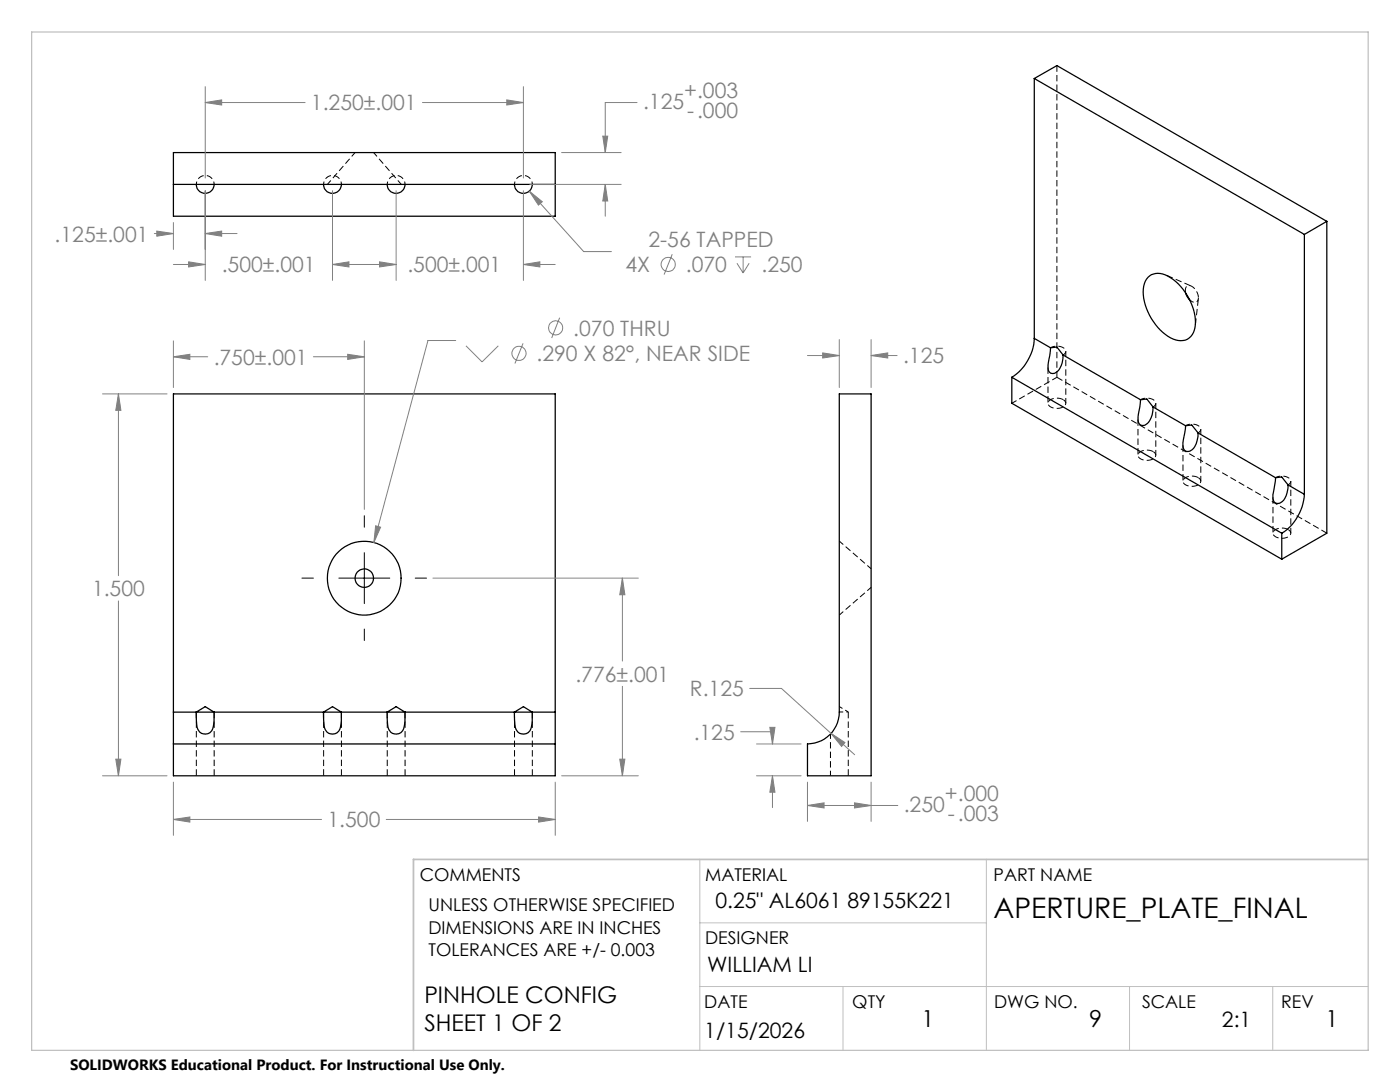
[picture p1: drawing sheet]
<svg xmlns="http://www.w3.org/2000/svg" width="279mm" height="216mm" viewBox="0 0 279 216" stroke-linecap="round" stroke-linejoin="round" font-family="sans-serif">
<g fill="none" stroke="#000" stroke-width=".2" stroke-dasharray="1.3 .6" stroke-linecap="butt">
<path d="M210.9 13.1v62.2M212.2 79.7a.79 .79 0 0 1 .5 .9 .79 .79 0 0 1-.7 .7 2.26 2.26 0 0 1-2.8-.7 1.36 1.36 0 0 1 1.6-1.2l1.4 .3M230.1 90.1a.79 .79 0 0 1 .6 .8 .79 .79 0 0 1-.7 .7 2.26 2.26 0 0 1-2.9-.6 1.36 1.36 0 0 1 1.7-1.2l1.3 .3M239.1 95.3a.79 .79 0 0 1 .5 .8 .79 .79 0 0 1-.6 .7 2.26 2.26 0 0 1-2.9-.6 1.36 1.36 0 0 1 1.7-1.2l1.3 .3M257.1 105.7a.79 .79 0 0 1 .5 .8 .79 .79 0 0 1-.7 .7 2.26 2.26 0 0 1-2.8-.7 1.36 1.36 0 0 1 1.6-1.1l1.4 .3M264.8 106.4l-53.9-31.1M39.2 142.1v12.7M42.7 154.8v-12.7M64.6 142.1v12.7M68.1 154.8v-12.7M77.3 142.1v12.7M80.8 154.8v-12.7"/>
<path d="M102.7 142.1v12.7M106.2 154.8v-12.7M169.3 154.8v-12.7"/>
</g>
<g fill="none" stroke="#000" stroke-width=".25">
<path d="M206.4 15.7v51.8M206.4 15.7l53.9 31.1M206.4 15.7l4.5-2.6 53.9 31.1M34.6 36.8v6.3h76.2v-6.3M34.6 36.8v-6.4h76.2v6.4M34.6 36.8h76.2M39.2 36.8a1.78 1.78 0 0 0 1.7 1.8 1.78 1.78 0 0 0 1.8-1.8M64.6 36.8a1.78 1.78 0 0 0 1.7 1.8 1.78 1.78 0 0 0 1.8-1.8M77.3 36.8a1.78 1.78 0 0 0 1.7 1.8 1.78 1.78 0 0 0 1.8-1.8M102.7 36.8a1.78 1.78 0 0 0 1.7 1.8 1.78 1.78 0 0 0 1.8-1.8M229.1 55.4a3.4 3.4 0 0 1 4.5 0 11.1 11.1 0 0 1 4.9 10 2.91 2.91 0 0 1-4.4 2.3 11 11 0 0 1-5.9-10.6l.4-1zM236.6 58.5l.3 .6 .5 .8"/>
<path d="M260.3 46.8v51.8M264.8 44.2v62.2l-9 5.2M264.8 44.2l-4.5 2.6M167.5 78.6h6.3v76.2h-12.7v-6.4a6.4 6.4 0 0 0 6.4-6.3zM201.9 75.3l53.9 31.1M201.9 75.3v5.2l53.9 31.1M206.4 67.5a9.9 9.9 0 0 1-4.5 7.8M206.4 67.5l3.3 1.9M209.7 69.4l-.5 2.9a2.09 2.09 0 0 0 .5 2.2 1.89 1.89 0 0 0 2.1-1.5l.2-.6 .2-1.6M209.7 69.4l1.2-.1 1.3 1.5M212.2 70.8l15.4 9M227.6 79.8l-.4 2.9a2.01 2.01 0 0 0 .5 2.1 1.88 1.88 0 0 0 2-1.4l.2-.6 .2-1.6"/>
<path d="M227.6 79.8l1.3-.2 1.2 1.6M230.1 81.2l6.5 3.7M236.6 84.9l-.5 2.9a2.01 2.01 0 0 0 .5 2.2 2.07 2.07 0 0 0 2.3-2.1l.2-1.5M236.6 84.9l1.2-.1 1.3 1.6M239.1 86.4l15.5 8.9M254.6 95.3l-.4 2.3a3.4 3.4 0 0 0 .1 2.6 1.36 1.36 0 0 0 2.1-.7 5.9 5.9 0 0 0 .7-2.7M254.6 95.3l1.2-.1 1.3 1.6M257.1 96.8l3.2 1.8M260.3 98.6a10 10 0 0 1-4.5 7.8M255.8 106.4v5.2M34.6 142.1v6.3M34.6 142.1v-63.5h76.2v63.5"/>
<path d="M34.6 148.4v6.4h76.2v-6.4M34.6 148.4h76.2M34.6 142.1h4.6M39.2 142.1v1.7a2.71 2.71 0 0 0 1 2.5 1.73 1.73 0 0 0 2.5-1.8v-2.4M39.2 142.1h3.5M39.2 142.1l1.8-1.1 1.7 1.1M42.7 142.1h21.9M64.6 142.1v1.7a2.71 2.71 0 0 0 1 2.5 1.73 1.73 0 0 0 2.5-1.8v-2.4M64.6 142.1h3.5M64.6 142.1l1.8-1.1 1.7 1.1M68.1 142.1h9.2M77.3 142.1v1.7a2.71 2.71 0 0 0 1 2.5 1.73 1.73 0 0 0 2.5-1.8v-2.4"/>
<path d="M77.3 142.1h3.5M77.3 142.1l1.8-1.1 1.7 1.1M80.8 142.1h21.9M102.7 142.1v1.7a2.71 2.71 0 0 0 1 2.5 1.73 1.73 0 0 0 2.5-1.8v-2.4M102.7 142.1h3.5M102.7 142.1l1.8-1.1 1.7 1.1M106.2 142.1h4.6M110.8 142.1v6.3"/>
<circle cx="72.7" cy="115.4" r="7.4"/>
<circle cx="72.7" cy="115.4" r="1.85"/>
</g>
<path d="M169.3 142.1h-1.8" fill="none" stroke="#000" stroke-width=".2" stroke-dasharray="1.3 .6" stroke-dashoffset=".9" stroke-linecap="butt"/>
<path d="M169.3 142.1l-1.8-1.1" fill="none" stroke="#000" stroke-width=".2" stroke-dasharray="1.3 .6" stroke-dashoffset=".6" stroke-linecap="butt"/>
<path d="M209.7 69.4a2.4 2.4 0 0 1 2.9 .4 .75 .75 0 0 1-.4 1M227.6 79.7a2.4 2.4 0 0 1 3 .5 .75 .75 0 0 1-.5 1M236.6 84.9a2.4 2.4 0 0 1 3 .5 .75 .75 0 0 1-.5 1M254.6 95.3a2.4 2.4 0 0 1 2.9 .5 .75 .75 0 0 1-.4 .9M165.7 146.5v8.3" fill="none" stroke="#000" stroke-width=".2" stroke-dasharray="1.3 .6" stroke-dashoffset=".3" stroke-linecap="butt"/>
<path d="M70.9 30.4l-5.6 6.4M80.1 36.8l-5.5-6.4M210.9 75.3l-9 5.2M212.7 80.5v-10.4M230.7 90.8v-10.3M239.6 96v-10.4M173.9 113.5l-6.4-5.5M257.6 106.4v-10.4M167.5 122.7l6.4-5.5" fill="none" stroke="#000" stroke-width=".2" stroke-dasharray="1.3 .6" stroke-dashoffset=".2" stroke-linecap="butt"/>
<path d="M39.2 36.8a1.78 1.78 0 0 1 1.8-1.8 1.78 1.78 0 0 1 1.7 1.8M64.6 36.8a1.78 1.78 0 0 1 1.8-1.8 1.78 1.78 0 0 1 1.7 1.8M77.3 36.8a1.78 1.78 0 0 1 1.8-1.8 1.78 1.78 0 0 1 1.7 1.8M102.7 36.8a1.78 1.78 0 0 1 1.8-1.8 1.78 1.78 0 0 1 1.7 1.8" fill="none" stroke="#000" stroke-width=".2" stroke-dasharray="1.3 .6" stroke-dashoffset=".7" stroke-linecap="butt"/>
<path d="M239.2 59.4a2.39 2.39 0 0 0-2.1-2.4l-.5 .5v.9" fill="none" stroke="#000" stroke-width=".2" stroke-dasharray="1.3 .6" stroke-dashoffset="-.1" stroke-linecap="butt"/>
<path d="M237.4 59.8a.93 .93 0 0 0 .9 .5 .93 .93 0 0 0 .8-.6l.1-.3" fill="none" stroke="#000" stroke-width=".2" stroke-dasharray="1.3 .6" stroke-dashoffset=".4" stroke-linecap="butt"/>
<path d="M237.7 57.1l-5-2.2M209.1 73.2v7.3M238.5 65l.7-5.4M227.1 83.5v7.3M236.1 88.7v7.3M254 99.1v7.3" fill="none" stroke="#000" stroke-width=".2" stroke-dasharray="1.3 .6" stroke-dashoffset="-.2" stroke-linecap="butt"/>
<g fill="none" stroke="#808080" stroke-width=".2">
<path d="M41 17.3v18.2M101.1 19.9l3.4 .6-3.4 .5zM104.5 17.3v18.2M41 20.5l3.2-.6v1.1zM41 20.5h19.9M41 38.1v17.9M66.4 38.1v17.9M79.1 38.1v17.9M84.3 20.5h20.2M104.5 38.1v17.9M105.6 38.1l2.6 2.2-.7 .6zM105.6 38.1l10.9 12.1h5.5"/>
<path d="M105.7 36.8h18.3M112.1 30.4h11.9M120.3 27.2h1l-.5 3.2zM120.8 36.8l.5 3.3h-1zM120.8 36.8v6.3M127.1 20.5h-6.3v9.9M30.8 46.6h3.8M31.3 46.1l3.3 .5-3.3 .5zM34.6 44.4v5.4M34.6 52.8h6.4M37.6 52.2l3.4 .6-3.4 .5zM41 46.6l3.2-.5v1z"/>
<path d="M41 46.6h6.3M66.4 52.8l3.2-.6v1.1zM66.4 52.8h12.7M75.7 52.2l3.4 .6-3.4 .5zM104.5 52.8l3.2-.6v1.1zM104.5 52.8h6.3M134.2 50.7l-1.7 4.1M146.7 51.3h3.2M147.1 52.5l1.2 2M148.3 51.3v3.2M149.5 52.5l-1.2 2M20.5 78.6h12.8"/>
<path d="M23.6 78.6l.5 3.3h-1zM23.6 78.6v36.3M34.6 71.2l3.3-.5v1zM34.6 68v9.3M34.6 71.2h6.9M62.5 71.2h10.2M69.4 70.7l3.3 .5-3.3 .5zM72.7 68v33.6M90.9 67.9h-5.5l-10.8 40.4M93 69l3.2 3.2 3.2-3.2M104.4 68.5l-1.6 4M111.7 63.4l-1.6 4.1"/>
<path d="M161.1 70.9h6.4M164.2 70.4l3.3 .5-3.3 .5zM167.5 67.8v9.5M173.8 70.9l3.4-.5v1zM173.8 67.8v9.5M173.8 70.9h5.2M23.6 119.9v34.9M75 104.9l1 .3-1.4 3.1zM86.4 115.4h41M124.2 115.4l.5 3.3h-1zM124.2 115.4v16.5M124.2 136.9v17.9"/>
<path d="M149.6 137.4h6.4l14.6 13.2M20.5 154.8h12.8M23.1 151.5h1l-.5 3.3zM34.6 156.1v10.6M110.8 156.1v10.6M112.1 154.8h15.3M123.7 151.5h1l-.5 3.3zM147.8 146h6.4v2.4M151 154.8h8.9M151 148.4h8.9M153.6 145.1h1.1l-.5 3.3zM154.2 154.8l.5 3.3h-1.1z"/>
<path d="M154.2 154.8v6.3M161.1 156.1v7.8M165.8 146.3l2.8 1.9-.6 .7zM173.8 156.1v7.8M34.6 163.5l3.3-.5v1zM34.6 163.5h29.6M77.1 163.5h33.7M107.5 163l3.3 .5-3.3 .5zM161.1 160.7l3.4-.5v1zM161.1 160.7h18.1M170.5 160.2l3.3 .5-3.3 .5z"/>
<circle cx="133.3" cy="52.8" r="1.42"/>
<circle cx="103.6" cy="70.5" r="1.42"/>
<circle cx="110.9" cy="65.4" r="1.4"/>
</g>
<path d="M60.3 115.4h2.2M67.6 115.4h10.2M72.7 102.9v2.3M72.7 110.3v10.1M82.9 115.4h2.2M72.7 125.5v2.3" fill="none" stroke="#000" stroke-width=".2"/>
<path d="M139.7 171.5v38.1M196.8 171.5v38.1M139.7 196.8h133.3M139.7 184.1h57.1M168.2 196.8v12.8M225.4 196.8v12.8M254 196.8v12.8" fill="none" stroke="#c0c0c0" stroke-width=".2"/>
<path d="M6.3 6.4h266.7v203.2h-266.7z" fill="none" stroke="#c0c0c0" stroke-width=".25"/>
<path d="M273 171.5h-190.5v38.1" fill="none" stroke="#c0c0c0" stroke-width=".35"/>
<path d="M34.6 163.5l3.3-.5v1zM107.5 163l3.3 .5-3.3 .5zM23.6 78.6l.5 3.3h-1zM23.1 151.5h1l-.5 3.3zM75 104.9l-.4 3.4 1.4-3.1zM123.7 151.5h1l-.5 3.3zM124.2 115.4l.5 3.3h-1zM69.4 70.7l3.3 .5-3.3 .5zM34.6 71.2l3.3-.5v1zM161.1 160.7l3.4-.5v1zM170.5 160.2l3.3 .5-3.3 .5zM164.2 70.4l3.3 .5-3.3 .5zM173.8 70.9l3.4-.5v1zM165.8 146.3l2.2 2.6 .6-.7zM153.6 145.1h1.1l-.5 3.3zM154.2 154.8l.5 3.3h-1.1zM120.8 36.8l.5 3.3h-1zM120.3 27.2h1l-.5 3.2zM105.6 38.1l1.9 2.8 .7-.6zM31.3 46.1l3.3 .5-3.3 .5zM41 46.6l3.2-.5v1zM41 20.5l3.2-.6v1.1zM101.1 19.9l3.4 .6-3.4 .5zM37.6 52.2l3.4 .6-3.4 .5zM66.4 52.8l3.2-.6v1.1zM104.5 52.8l3.2-.6v1.1zM75.7 52.2l3.4 .6-3.4 .5z" fill="#808080"/>
<text font-size="5.6" x="198.3" y="183.2">APERTURE_PLATE_FINAL</text>
<g font-size="4.7">
<text x="183.9" y="204.9">1</text>
<text x="217.4" y="204.9">9</text>
<text x="264.5" y="204.9">1</text>
</g>
<g font-size="4.6">
<text x="84.7" y="200.1">PINHOLE CONFIG</text>
<text x="84.7" y="205.6">SHEET 1 OF 2</text>
</g>
<g font-size="4.2" fill="#808080">
<text x="62.1" y="22">1.250±.001</text>
<text x="128.3" y="21.8">.125</text>
<text x="136.5" y="19.5">+.003</text>
<text x="137.1" y="23.6">-.000</text>
<text x="10.9" y="48.2">.125±.001</text>
<text x="129.4" y="49.3">2-56 TAPPED</text>
<text x="44.3" y="54.3">.500±.001</text>
<text x="81.3" y="54.3">.500±.001</text>
<text x="124.8" y="54.3">4X</text>
<text x="136.9" y="54.3">.070</text>
<text x="152" y="54.3">.250</text>
<text x="114.4" y="67">.070 THRU</text>
<text x="42.6" y="72.8">.750±.001</text>
<text x="107.1" y="72">.290 X 82°, NEAR SIDE</text>
<text x="180.2" y="72.5">.125</text>
<text x="18.4" y="119">1.500</text>
<text x="114.8" y="136">.776±.001</text>
<text x="137.7" y="139">R.125</text>
<text x="138.4" y="147.6">.125</text>
<text x="188.6" y="159.8">+.000</text>
<text x="65.4" y="165.1">1.500</text>
<text x="180.4" y="162.1">.250</text>
<text x="189.2" y="163.9">-.003</text>
</g>
<g font-size="4.2">
<text x="142.8" y="181.2">0.25&quot; AL6061 89155K221</text>
<text x="141.1" y="193.9">WILLIAM LI</text>
<text x="140.6" y="207.2">1/15/2026</text>
<text x="243.9" y="204.9">2:1</text>
</g>
<g font-size="3.5">
<text x="83.8" y="175.9">COMMENTS</text>
<text x="140.7" y="175.9">MATERIAL</text>
<text x="198.3" y="175.8">PART NAME</text>
<text x="85.5" y="181.8">UNLESS OTHERWISE SPECIFIED</text>
<text x="85.5" y="186.3">DIMENSIONS ARE IN INCHES</text>
<text x="85.5" y="190.8">TOLERANCES ARE +/- 0.003</text>
<text x="140.7" y="188.3">DESIGNER</text>
<text x="140.6" y="201.2">DATE</text>
<text x="170.1" y="201.2">QTY</text>
<text x="198.4" y="201.2">DWG NO.</text>
<text x="227.9" y="201.2">SCALE</text>
<text x="255.7" y="201.2">REV</text>
</g>
<text font-size="3" x="14" y="213.5">SOLIDWORKS Educational Product. For Instructional Use Only.</text>
</svg>
